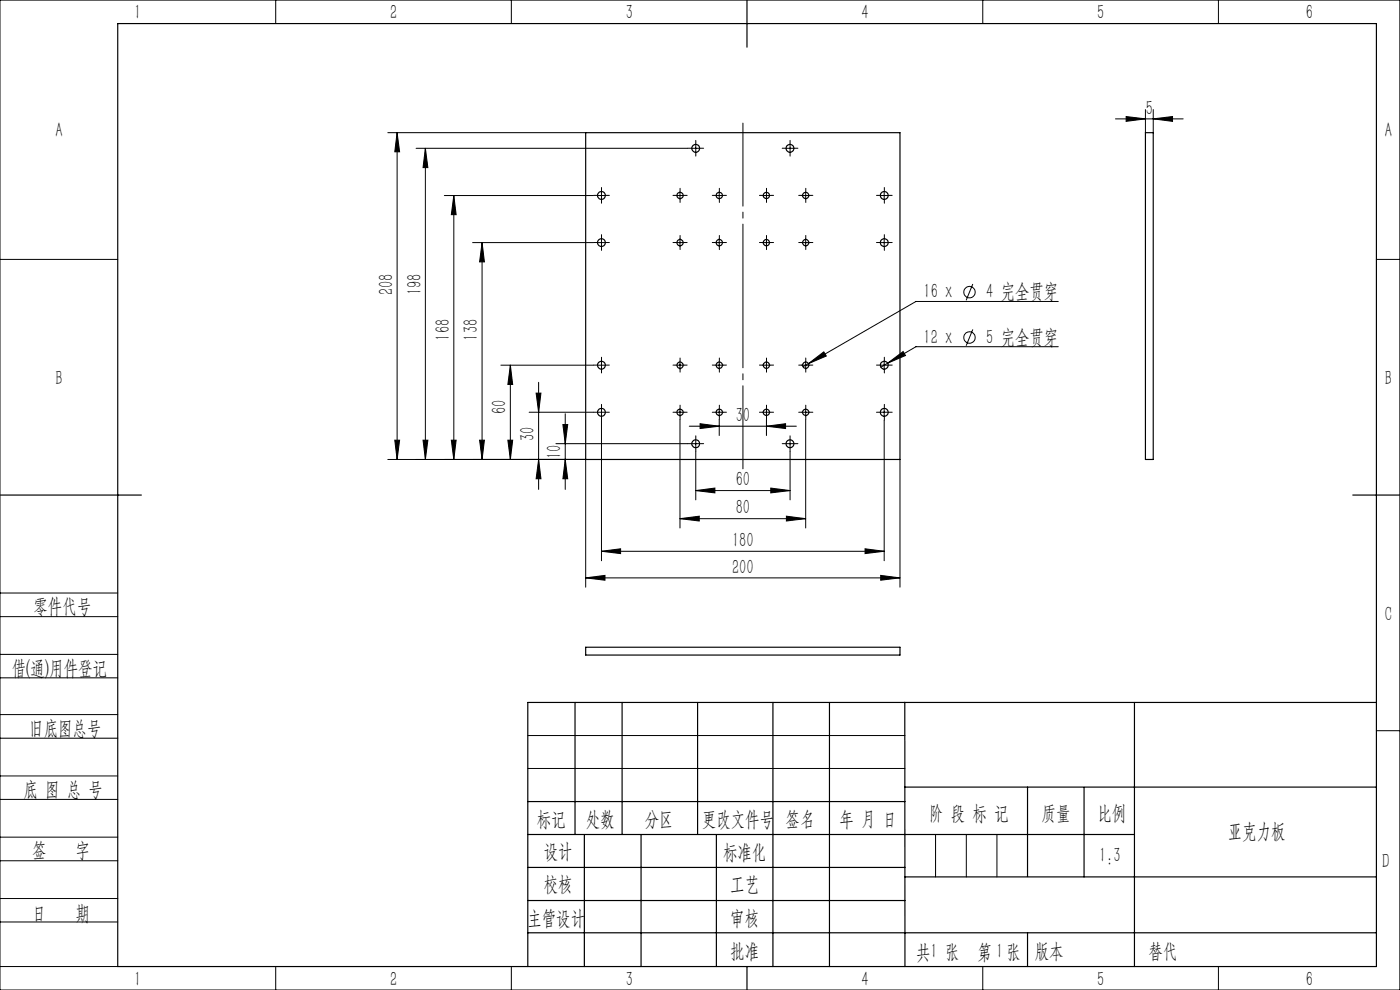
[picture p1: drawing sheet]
<svg xmlns="http://www.w3.org/2000/svg" width="297mm" height="210mm" viewBox="0 0 297 210" stroke-linecap="round" stroke-linejoin="round" font-family="sans-serif">
<g fill="none" stroke="#000" stroke-width=".21">
<path d="M0 0h297v210h-297zM58.5 0v5M108.5 0v5M208.5 0v5M258.5 0v5M82.3 28.1h41.9M84.2 28.1l.6 4.1h-1.1zM84.2 28.1v69.4M88.3 31.5h57.6M90.2 31.5l.6 4.1h-1.1zM90.2 31.5v66M146.8 31.5h1.6"/>
<path d="M147.6 30.6v1.7M166.8 31.5h1.6M167.6 30.6v1.7M236.6 25.2h14.4M238.9 24.7l4.1 .5-4.1 .5zM243 23.2v4.9M244.7 25.2l4-.5v1zM244.7 23.2v4.9M0 55h25M94.3 41.5h31.6M96.3 41.5l.5 4h-1.1zM96.3 41.5v56"/>
<path d="M100.3 51.5h25.6M102.3 51.5l.5 4.1h-1.1zM102.3 51.5v46M126.8 41.5h1.6M126.8 51.5h1.6M127.6 40.6v1.7M127.6 50.6v1.7M143.4 41.5h1.7M143.4 51.5h1.7M144.3 40.6v1.7M144.3 50.6v1.7M151.8 41.5h1.6"/>
<path d="M151.8 51.5h1.6M152.6 40.6v1.7M152.6 50.6v1.7M161.7 41.5h1.7M161.7 51.5h1.7M162.6 40.6v1.7M162.6 50.6v1.7M170.1 41.5h1.7M170.1 51.5h1.7M170.9 40.6v1.7M170.9 50.6v1.7M186.8 41.5h1.6"/>
<path d="M186.8 51.5h1.6M187.6 40.6v1.7M187.6 50.6v1.7M292 55h5M106.3 77.5h19.6M108.3 77.5l.5 4.1h-1.1zM108.3 77.5v20M126.8 77.5h1.6M127.6 76.6v1.7M143.4 77.5h1.7M144.3 76.6v1.7M151.8 77.5h1.6"/>
<path d="M152.6 76.6v1.7M161.7 77.5h1.7M162.6 76.6v1.7M170.1 77.5h1.7M170.9 76.6v1.7M171.5 77.1l3.3-2.5 .5 .9zM171.5 77.1l-1.1 .7M186.8 77.5h1.6M187.6 76.6v1.7M188.3 77l3.3-2.4 .5 .8zM188.3 77l-1.4 .9M206.4 69.9l-1.4 3.4"/>
<path d="M206.4 60.2l-1.4 3.5M224.5 73.5h-30.2l-6 3.5M224.5 64h-30.2l-22.8 13.1M82.3 97.5h41.9v27.1M83.7 93.4h1.1l-.6 4.1zM89.7 93.4h1.1l-.6 4.1zM95.7 93.4h1.1l-.5 4.1zM101.7 93.4h1.1l-.5 4.1zM107.7 93.4h1.1l-.5 4.1zM112.3 87.4h13.6M113.7 83.4h1.1l-.5 4zM114.3 97.5l.5 4.1h-1.1z"/>
<path d="M114.3 81.1v22.7M117.9 94.1h28M119.4 90.1h1l-.5 4zM119.9 97.5l.5 4.1h-1zM119.9 87.8v16M126.8 87.4h1.6M127.6 89.1v29.8M127.6 86.6v1.7M143.4 87.4h1.7M144.3 89v23M144.3 86.6v1.7M146.2 90.4h22.7"/>
<path d="M146.8 94.1h1.6M147.6 95.8v10.2M147.6 93.3v1.7M148.5 89.9l4.1 .5-4.1 .5zM151.8 87.4h1.6M152.6 89v3.4M152.6 86.6v1.7M161.7 87.4h1.7M162.6 90.4l4.1-.5v1zM162.6 89v3.4M162.6 86.6v1.7M166.8 94.1h1.6"/>
<path d="M167.6 95.8v10.2M167.6 93.3v1.7M170.1 87.4h1.7M170.9 89v23M170.9 86.6v1.7M186.8 87.4h1.6M187.6 89.1v29.8M187.6 86.6v1.7M190.9 97.5v27.1M127.6 116.9l4.1-.5v1zM127.6 116.9h60M144.3 110l4-.5v1z"/>
<path d="M144.3 110h26.6M147.6 104.1l4.1-.6v1.1zM147.6 104.1h20M163.5 103.5l4.1 .6-4.1 .5zM166.8 109.5l4.1 .5-4.1 .5zM183.5 116.4l4.1 .5-4.1 .5zM0 138.8h25M0 125.8h25M0 130.8h25M124.2 122.6l4.1-.5v1zM124.2 122.6h66.7M186.8 122.1l4.1 .5-4.1 .5z"/>
<path d="M0 143.8h25M0 156.6h25M0 151.6h25M112 156h80M292 155h5M0 169.6h25M0 164.6h25M0 177.6h25M112 163h80M198.5 177v9M205 177v9M211.5 177v9"/>
<path d="M0 182.6h25M0 190.6h25M0 195.6h25M0 205h25M58.5 205v5M108.5 205v5M208.5 205v5M258.5 205v5"/>
<circle cx="205.7" cy="62" r="1.21"/>
<circle cx="205.7" cy="71.6" r="1.2"/>
</g>
<g fill="none" stroke="#000" stroke-width=".21" stroke-dasharray="30.5 1.3 1.3 1.3">
<path d="M146.8 31.4h-.9M147.6 30.6v-.8M147.6 32.3v.8M148.4 31.4h.9M166.8 31.4h-.9M167.6 30.6v-.8M167.6 32.3v.8M168.4 31.4h.9M126.8 51.4h-.9M126.8 41.4h-.9M127.6 50.6v-.8M127.6 52.3v.8"/>
<path d="M127.6 40.6v-.8M127.6 42.3v.8M128.4 51.4h.9M128.4 41.4h.9M143.4 51.4h-.6M143.4 41.4h-.6M144.3 50.6v-.7M144.3 52.3v.6M144.3 40.6v-.7M144.3 42.3v.6M145.1 51.4h.7M145.1 41.4h.7"/>
<path d="M151.8 51.4h-.7M151.8 41.4h-.7M152.6 50.6v-.7M152.6 52.3v.6M152.6 40.6v-.7M152.6 42.3v.6M153.4 51.4h.7M153.4 41.4h.7M161.8 41.4h-.7M161.8 51.4h-.7M162.6 40.6v-.7M162.6 42.3v.6"/>
<path d="M162.6 50.6v-.7M162.6 52.3v.6M163.4 41.4h.7M163.4 51.4h.7M170.1 41.4h-.7M170.1 51.4h-.7M170.9 40.6v-.7M170.9 42.3v.6M170.9 50.6v-.7M170.9 52.3v.6M171.8 41.4h.6M171.8 51.4h.6"/>
<path d="M186.8 41.4h-.9M186.8 51.4h-.9M187.6 40.6v-.8M187.6 42.3v.8M187.6 50.6v-.8M187.6 52.3v.8M188.4 41.4h.9M188.4 51.4h.9M126.8 77.4h-.9M127.6 76.6v-.8M127.6 78.3v.8M128.4 77.4h.9"/>
<path d="M143.4 77.4h-.6M144.3 76.6v-.7M144.3 78.3v.6M145.1 77.4h.7M151.8 77.4h-.7M152.6 76.6v-.7M152.6 78.3v.6M153.4 77.4h.7M161.8 77.4h-.7M162.6 76.6v-.7M162.6 78.3v.6M163.4 77.4h.7"/>
<path d="M170.1 77.4h-.7M170.9 76.6v-.7M170.9 78.3v.6M171.8 77.4h.6M186.8 77.4h-.9M187.6 76.6v-.8M187.6 78.3v.8M188.4 77.4h.9M126.8 87.4h-.9M127.6 86.6v-.8M127.6 88.3v.8M128.4 87.4h.9"/>
<path d="M143.4 87.4h-.6M144.3 86.6v-.7M144.3 88.3v.6M145.1 87.4h.7M146.8 94.1h-.9M147.6 93.3v-.9M147.6 94.9v.9M148.4 94.1h.9M151.8 87.4h-.7M152.6 86.6v-.7M152.6 88.3v.6M153.4 87.4h.7"/>
<path d="M161.8 87.4h-.7M162.6 86.6v-.7M162.6 88.3v.6M163.4 87.4h.7M166.8 94.1h-.9M167.6 93.3v-.9M167.6 94.9v.9M168.4 94.1h.9M170.1 87.4h-.7M170.9 86.6v-.7M170.9 88.3v.6M171.8 87.4h.6"/>
<path d="M186.8 87.4h-.9M187.6 86.6v-.8M187.6 88.3v.8M188.4 87.4h.9"/>
</g>
<path d="M157.6 99.4v-73.3" fill="none" stroke="#000" stroke-width=".21" stroke-dasharray="30.5 1.3 1.3 1.3" stroke-dashoffset="12.9"/>
<g fill="none" stroke="#000" stroke-width=".25">
<path d="M25 5h267v200h-267zM158.5 0v10M124.2 28.1h66.7v69.4h-66.7zM243 28.1h1.7v69.4h-1.7zM0 105h30M287 105h10M124.2 137.3h66.7v1.7h-66.7zM122 149v28M132 149v28M148 149v28M164 149v56M176 149v56"/>
<path d="M191.9 149l.1 56M240.7 149v56M292 149h-180v56M112 177h128.7M112 170h80M124 177v28M136 177v28M152 177v28M191.9 167h100.1M218 167v18.9M230 167v19M112 197.9h180"/>
<path d="M112 184h80M112 191h80M192 186h100M218 197.9v7.1M158.5 205v5"/>
<circle cx="147.6" cy="31.5" r=".83"/>
<circle cx="167.6" cy="31.5" r=".84"/>
<circle cx="127.6" cy="51.5" r=".83"/>
<circle cx="127.6" cy="41.5" r=".82"/>
<circle cx="144.3" cy="41.4" r=".67"/>
<circle cx="144.3" cy="51.5" r=".67"/>
<circle cx="152.6" cy="51.5" r=".67"/>
<circle cx="152.6" cy="41.4" r=".67"/>
<circle cx="162.6" cy="51.5" r=".67"/>
<circle cx="162.6" cy="41.4" r=".67"/>
<circle cx="170.9" cy="41.5" r=".66"/>
<circle cx="170.9" cy="51.5" r=".66"/>
<circle cx="187.6" cy="51.5" r=".84"/>
<circle cx="187.6" cy="41.5" r=".83"/>
<circle cx="127.6" cy="77.5" r=".83"/>
<circle cx="144.3" cy="77.5" r=".67"/>
<circle cx="152.6" cy="77.5" r=".67"/>
<circle cx="162.6" cy="77.5" r=".67"/>
<circle cx="170.9" cy="77.5" r=".66"/>
<circle cx="187.6" cy="77.5" r=".84"/>
<circle cx="127.6" cy="87.5" r=".82"/>
<circle cx="144.3" cy="87.5" r=".67"/>
<circle cx="147.6" cy="94.1" r=".82"/>
<circle cx="152.6" cy="87.5" r=".67"/>
<circle cx="162.6" cy="87.5" r=".67"/>
<circle cx="167.6" cy="94.1" r=".83"/>
<circle cx="170.9" cy="87.5" r=".66"/>
<circle cx="187.6" cy="87.5" r=".83"/>
</g>
<g fill="#000">
<path d="M84.2 28.1l.6 4.1h-1.1zM83.7 93.4h1.1l-.6 4.1zM113.7 83.4h1.1l-.5 4zM114.3 97.5l.5 4.1h-1.1zM119.4 90.1h1l-.5 4zM119.9 97.5l.5 4.1h-1zM108.3 77.5l.5 4.1h-1.1zM107.7 93.4h1.1l-.5 4.1zM102.3 51.5l.5 4.1h-1.1zM101.7 93.4h1.1l-.5 4.1zM96.3 41.5l.5 4h-1.1zM95.7 93.4h1.1l-.5 4.1zM90.2 31.5l.6 4.1h-1.1zM89.7 93.4h1.1l-.6 4.1z"/>
<path d="M244.7 25.2l4-.5v1zM238.9 24.7l4.1 .5-4.1 .5z"/>
<path d="M147.6 104.1l4.1-.6v1.1zM163.5 103.5l4.1 .6-4.1 .5zM127.6 116.9l4.1-.5v1zM183.5 116.4l4.1 .5-4.1 .5zM148.5 89.9l4.1 .5-4.1 .5zM162.6 90.4l4.1-.5v1zM144.3 110l4-.5v1zM166.8 109.5l4.1 .5-4.1 .5zM124.2 122.6l4.1-.5v1zM186.8 122.1l4.1 .5-4.1 .5zM188.3 77l3.8-1.6-.5-.8zM171.5 77.1l3.8-1.6-.5-.9z"/>
</g>
<g font-size="4.4">
<text x="28.5" y="4.1">1</text>
<text x="82.7" y="4.1">2</text>
<text x="132.7" y="4.1">3</text>
<text x="182.7" y="4.1">4</text>
<text x="232.7" y="4.1">5</text>
<text x="277" y="4.1">6</text>
<text x="11.7" y="29.1">A</text>
<text x="243.1" y="24.3">5</text>
<text x="293.8" y="29.1">A</text>
<text x="83.4" y="62.6" transform="rotate(-90 83.4 62.6)">208</text>
<text x="89.4" y="62.6" transform="rotate(-90 89.4 62.6)">198</text>
<text x="195.9" y="63.3">16 x</text>
<text x="209.2" y="63.3">4 完全贯穿</text>
<text x="95.4" y="72.3" transform="rotate(-90 95.4 72.3)">168</text>
<text x="101.4" y="72.3" transform="rotate(-90 101.4 72.3)">138</text>
<text x="195.9" y="72.9">12 x</text>
<text x="209.2" y="72.9">5 完全贯穿</text>
<text x="11.7" y="81.6">B</text>
<text x="293.8" y="81.6">B</text>
<text x="107.4" y="87.8" transform="rotate(-90 107.4 87.8)">60</text>
<text x="156.1" y="89.5">30</text>
<text x="113.4" y="93.6" transform="rotate(-90 113.4 93.6)">30</text>
<text x="119.1" y="97.3" transform="rotate(-90 119.1 97.3)">10</text>
<text x="156.1" y="103.2">60</text>
<text x="156.1" y="109.1">80</text>
<text x="155.3" y="116">180</text>
<text x="155.3" y="121.7">200</text>
<text x="7.1" y="130.1">零件代号</text>
<text x="293.7" y="131.6">C</text>
<text x="2.5" y="143.2">借(通)用件登记</text>
<text x="6.2" y="155.8">旧底图总号</text>
<text x="5" y="168.9">底 图 总 号</text>
<text x="197.1" y="173.8">阶 段 标 记</text>
<text x="221" y="173.8">质量</text>
<text x="232.8" y="173.8">比例</text>
<text x="113.9" y="175.2">标记</text>
<text x="124.3" y="175.2">处数</text>
<text x="136.8" y="175.2">分区</text>
<text x="148.9" y="175.2">更改文件号</text>
<text x="166.7" y="175.2">签名</text>
<text x="178.1" y="175.2">年 月 日</text>
<text x="260.5" y="177.9">亚克力板</text>
<text x="6.8" y="181.9">签</text>
<text x="16" y="181.9">字</text>
<text x="115.3" y="182.1">设计</text>
<text x="153.4" y="182.2">标准化</text>
<text x="233.2" y="183">1:3</text>
<text x="293.2" y="184.1">D</text>
<text x="115.3" y="189">校核</text>
<text x="154.9" y="189">工艺</text>
<text x="6.8" y="195.2">日</text>
<text x="16" y="195.2">期</text>
<text x="111.9" y="196.2">主管设计</text>
<text x="154.9" y="196.2">审核</text>
<text x="154.9" y="203.1">批准</text>
<text x="194.4" y="203.4">共 张</text>
<text x="197.4" y="203.1">1</text>
<text x="207.4" y="203.4">第 张</text>
<text x="211.3" y="203.1">1</text>
<text x="219.5" y="203.1">版本</text>
<text x="243.6" y="203.1">替代</text>
<text x="28.5" y="209.1">1</text>
<text x="82.7" y="209.1">2</text>
<text x="132.7" y="209.1">3</text>
<text x="182.7" y="209.1">4</text>
<text x="232.7" y="209.1">5</text>
<text x="277" y="209.1">6</text>
</g>
</svg>
